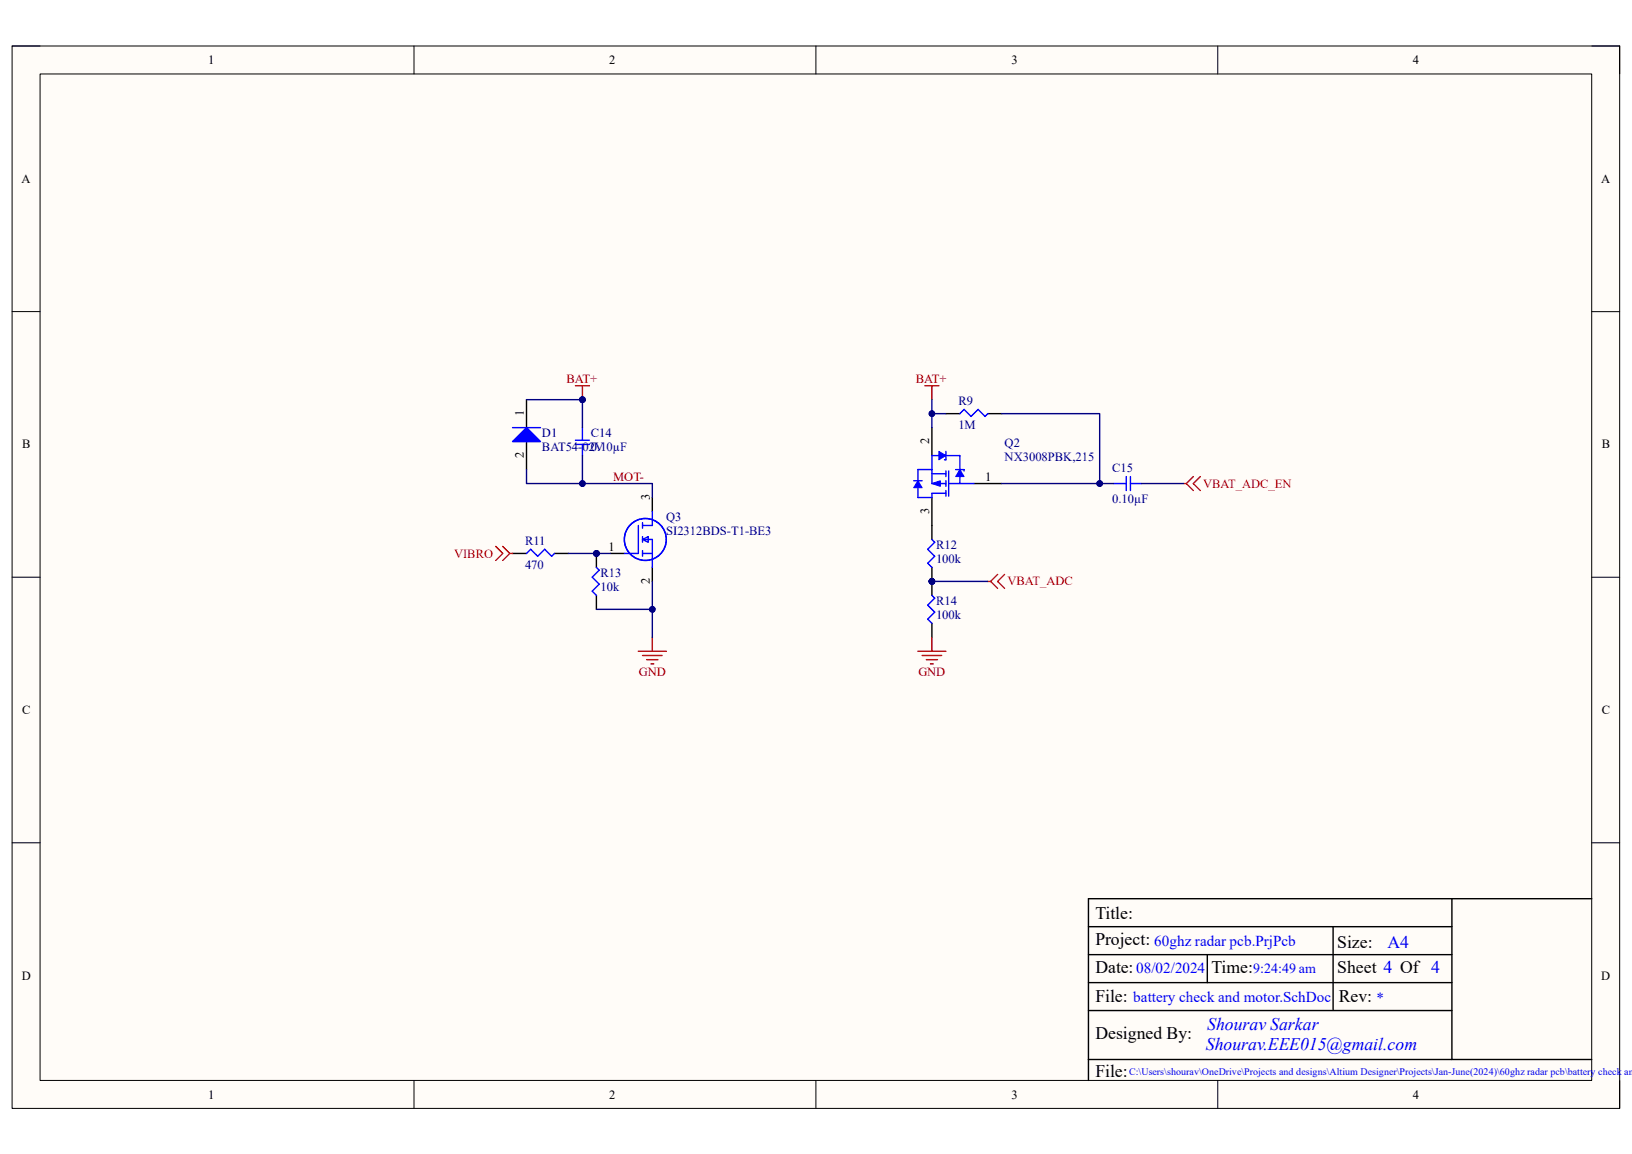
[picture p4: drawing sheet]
<svg xmlns="http://www.w3.org/2000/svg" width="297mm" height="210mm" viewBox="0 0 297 210" stroke-linecap="round" stroke-linejoin="round" font-family="sans-serif">
<path d="M2.2 8.4h292.6v193.3h-292.6z" fill-rule="evenodd" fill="#fffcf8"/>
<path d="M2.2 8.4h292.6v193.3h-292.6z" fill="none" stroke="#000" stroke-width=".18"/>
<path d="M7.3 13.5h282.4v183.1h-282.4z" fill-rule="evenodd" fill="#fffcf8"/>
<g fill="none" stroke="#000" stroke-width=".18">
<path d="M2.2 8.4h5.1M7.3 13.5h282.4v183.1h-282.4zM75.3 8.4v5.1M148.5 8.4v5.1M221.6 8.4v5.1M289.7 8.4h5.1v5.1M2.2 56.7h5.1M289.7 56.7h5.1M2.2 105h5.1M289.7 105.1h5.1M2.2 153.4h5.1M289.7 153.4h5.1"/>
<path d="M75.3 196.6v5.1M148.5 196.6v5.1M221.6 196.6v5.1M294.8 196.6v5.1"/>
</g>
<path d="M118.7 90.5v2.6M111.1 100.7h2.5M118.7 103.3v2.5M198.1 168.6h66.1M198.1 173.7h66.1M198.1 178.8h66.1M219.7 173.7v5.1M242.6 168.6v15.3M264.2 163.6v29.2M289.7 163.6h-91.6v33M198.1 183.9h66.1M198.1 192.8h91.6" fill="none" stroke="#000" stroke-width=".25"/>
<g fill="none" stroke="#00f" stroke-width=".25">
<path d="M106 77.8v2.3M104.7 80.9h2.6M104.7 80.1h2.6M106 80.9v2M116.2 95.6v5.1h-2.6M116.9 98.2h1.8v5.1M116.9 95.1v1M116.9 97.7v1M116.9 98.2l1.1-.5v1zM118.7 93.1v2.5h-1.8M116.9 100.7h1.8M116.9 100.2v1"/>
<circle cx="117.4" cy="98.2" r="3.8"/>
</g>
<path d="M116.2 118.5h5.1M116.9 119.3h3.6M118.7 116v2.5M117.7 120.1h2M118.5 120.8h.5" fill="none" stroke="#800000" stroke-width=".25"/>
<circle cx="108.5" cy="100.7" r=".51" fill="#000080"/>
<circle cx="108.5" cy="100.7" r=".51" fill="none" stroke="#000080" stroke-width=".18"/>
<path d="M108.5 100.7v2.6" fill="none" stroke="#000" stroke-width=".25"/>
<circle cx="108.5" cy="100.7" r=".51" fill="#000080"/>
<circle cx="108.5" cy="100.7" r=".51" fill="none" stroke="#000080" stroke-width=".18"/>
<path d="M169.6 77.8v5.1M169.6 90.5v5.1M177.2 88h5.1M93.3 100.7h2.5M100.9 100.7h2.6M108.5 108.4v2.5" fill="none" stroke="#000" stroke-width=".25"/>
<path d="M95.8 100.7l.8-.7 1.3 1.2 1.2-1.2 1.3 1.2 .5-.5M108.5 103.3l.6 .5-1.3 1.2 1.3 1.3-1.3 1.3 .7 .8" fill="none" stroke="#00f" stroke-width=".25"/>
<path d="M90.2 99.4l1.3 1.3-1.3 1.3M91.5 99.4l1.3 1.3M92.8 100.7l-1.3 1.3M92.8 100.7h.5" fill="none" stroke="#f00" stroke-width=".25"/>
<path d="M174.7 85.5l.8 1.2h-1.6z" fill="#00f"/>
<path d="M174.7 85.5l.8 1.2h-1.6z" fill="none" stroke="#00f" stroke-width=".18"/>
<path d="M173.9 85.5h1.6v.2" fill="none" stroke="#00f" stroke-width=".25"/>
<path d="M170.9 82.1l1.2 .8-1.2 .8z" fill="#00f"/>
<path d="M170.9 82.1l1.2 .8-1.2 .8z" fill="none" stroke="#00f" stroke-width=".18"/>
<path d="M167.1 87.5v-2h2.5v2.5h2.5M167.1 88.8v1.7h2.5v-.7h2.5M169.6 86.2h2.5M172.1 82.1v1.6h-.2M172.1 85.7v1M172.1 87.5v1M172.1 89.3v1M172.7 85.7v4.6M172.7 88h4.5" fill="none" stroke="#00f" stroke-width=".25"/>
<path d="M167.1 87.5l.7 1.3h-1.5z" fill="#00f"/>
<path d="M167.1 87.5l.7 1.3h-1.5z" fill="none" stroke="#00f" stroke-width=".18"/>
<path d="M166.3 87.5h1.5" fill="none" stroke="#00f" stroke-width=".25"/>
<path d="M169.6 88l1.5-.5v1z" fill="#00f"/>
<path d="M169.6 88l1.5-.5v1z" fill="none" stroke="#00f" stroke-width=".18"/>
<path d="M170.9 82.9h-1.3v2.6M172.1 82.9h2.6v2.6M174.7 86.7v1.3" fill="none" stroke="#00f" stroke-width=".25"/>
<circle cx="169.6" cy="105.8" r=".51" fill="#000080"/>
<circle cx="169.6" cy="105.8" r=".51" fill="none" stroke="#000080" stroke-width=".18"/>
<path d="M169.6 95.6v2.6M169.6 103.3v2.5" fill="none" stroke="#000" stroke-width=".25"/>
<circle cx="169.6" cy="105.8" r=".51" fill="#000080"/>
<circle cx="169.6" cy="105.8" r=".51" fill="none" stroke="#000080" stroke-width=".18"/>
<path d="M169.6 98.2l.5 .5-1.3 1.3 1.3 1.2-1.3 1.3 .8 .8" fill="none" stroke="#00f" stroke-width=".25"/>
<circle cx="169.6" cy="105.8" r=".51" fill="#000080"/>
<circle cx="169.6" cy="105.8" r=".51" fill="none" stroke="#000080" stroke-width=".18"/>
<path d="M169.6 105.8v2.6" fill="none" stroke="#000" stroke-width=".25"/>
<circle cx="169.6" cy="105.8" r=".51" fill="#000080"/>
<circle cx="169.6" cy="105.8" r=".51" fill="none" stroke="#000080" stroke-width=".18"/>
<path d="M172.1 75.3h2.6M179.8 75.3h2.5M169.6 113.4v2.6" fill="none" stroke="#000" stroke-width=".25"/>
<path d="M174.7 75.3l.8-.8 1.2 1.3 1.3-1.3 1.3 1.3 .5-.5M202.7 88h2.3M205 86.7v2.6M205.7 86.7v2.6M205.7 88h2.1M169.6 108.4l.5 .5-1.3 1.2 1.3 1.3-1.3 1.3 .8 .7" fill="none" stroke="#00f" stroke-width=".25"/>
<path d="M104.7 70.2h2.6M106 70.2v2.5M168.3 70.2h2.6M169.6 70.2v2.5M167.1 118.5h5M167.8 119.3h3.6M169.6 116v2.5M168.6 120.1h2M169.3 120.8h.6" fill="none" stroke="#800000" stroke-width=".25"/>
<path d="M215.4 88h.5M215.9 88l1.3 1.3M217.2 86.7l-1.3 1.3M218.5 86.7l-1.3 1.3 1.3 1.3M179.8 105.8h.5M180.3 105.8l1.3 1.3M181.6 104.5l-1.3 1.3M182.8 104.5l-1.2 1.3 1.2 1.3" fill="none" stroke="#f00" stroke-width=".25"/>
<circle cx="106" cy="72.7" r=".51" fill="#000080"/>
<circle cx="106" cy="72.7" r=".51" fill="none" stroke="#000080" stroke-width=".18"/>
<path d="M95.8 72.7v5.1M95.8 80.4v5.1" fill="none" stroke="#000" stroke-width=".25"/>
<path d="M93.3 80.4l2.5-2.6 2.6 2.6z" fill="#00f"/>
<path d="M93.3 77.8h5.1M93.3 80.4l2.5-2.6 2.6 2.6z" fill="none" stroke="#00f" stroke-width=".25"/>
<path d="M95.8 72.7h10.2" fill="none" stroke="#000080" stroke-width=".25"/>
<circle cx="106" cy="72.7" r=".51" fill="#000080"/>
<circle cx="106" cy="72.7" r=".51" fill="none" stroke="#000080" stroke-width=".18"/>
<path d="M106 72.7v5.1" fill="none" stroke="#000080" stroke-width=".25"/>
<circle cx="106" cy="72.7" r=".51" fill="#000080"/>
<circle cx="106" cy="72.7" r=".51" fill="none" stroke="#000080" stroke-width=".18"/>
<path d="M106 82.9v5.1" fill="none" stroke="#000080" stroke-width=".25"/>
<circle cx="106" cy="88" r=".51" fill="#000080"/>
<circle cx="106" cy="88" r=".51" fill="none" stroke="#000080" stroke-width=".18"/>
<path d="M108.5 100.7h2.6" fill="none" stroke="#000080" stroke-width=".25"/>
<circle cx="108.5" cy="100.7" r=".51" fill="#000080"/>
<circle cx="108.5" cy="100.7" r=".51" fill="none" stroke="#000080" stroke-width=".18"/>
<path d="M108.5 110.9h10.2" fill="none" stroke="#000080" stroke-width=".25"/>
<circle cx="118.7" cy="110.9" r=".51" fill="#000080"/>
<circle cx="118.7" cy="110.9" r=".51" fill="none" stroke="#000080" stroke-width=".18"/>
<path d="M103.5 100.7h5" fill="none" stroke="#000080" stroke-width=".25"/>
<circle cx="108.5" cy="100.7" r=".51" fill="#000080"/>
<circle cx="108.5" cy="100.7" r=".51" fill="none" stroke="#000080" stroke-width=".18"/>
<path d="M172.1 75.3h-2.5v2.5" fill="none" stroke="#000080" stroke-width=".25"/>
<circle cx="169.6" cy="75.3" r=".51" fill="#000080"/>
<circle cx="169.6" cy="75.3" r=".51" fill="none" stroke="#000080" stroke-width=".18"/>
<path d="M182.3 75.3h17.8v12.7h-17.8" fill="none" stroke="#000080" stroke-width=".25"/>
<circle cx="200.1" cy="88" r=".51" fill="#000080"/>
<circle cx="200.1" cy="88" r=".51" fill="none" stroke="#000080" stroke-width=".18"/>
<path d="M169.6 105.8h10.2" fill="none" stroke="#000080" stroke-width=".25"/>
<circle cx="169.6" cy="105.8" r=".51" fill="#000080"/>
<circle cx="169.6" cy="105.8" r=".51" fill="none" stroke="#000080" stroke-width=".18"/>
<path d="M200.1 88h2.6" fill="none" stroke="#000080" stroke-width=".25"/>
<circle cx="200.1" cy="88" r=".51" fill="#000080"/>
<circle cx="200.1" cy="88" r=".51" fill="none" stroke="#000080" stroke-width=".18"/>
<path d="M169.6 72.7v2.6" fill="none" stroke="#000080" stroke-width=".25"/>
<circle cx="169.6" cy="75.3" r=".51" fill="#000080"/>
<circle cx="169.6" cy="75.3" r=".51" fill="none" stroke="#000080" stroke-width=".18"/>
<path d="M95.8 85.5v2.5h22.9v2.5M207.8 88h7.6" fill="none" stroke="#000080" stroke-width=".25"/>
<circle cx="106" cy="88" r=".51" fill="#000080"/>
<circle cx="106" cy="88" r=".51" fill="none" stroke="#000080" stroke-width=".18"/>
<path d="M118.7 105.8v10.2" fill="none" stroke="#000080" stroke-width=".25"/>
<circle cx="118.7" cy="110.9" r=".51" fill="#000080"/>
<circle cx="118.7" cy="110.9" r=".51" fill="none" stroke="#000080" stroke-width=".18"/>
<g font-size="3.2">
<text x="199.3" y="167.2">Title:</text>
<text x="199.3" y="172">Project:</text>
<text x="243.4" y="172.5">Size:</text>
<text x="199.3" y="177.1">Date:</text>
<text x="220.5" y="177.1">Time:</text>
<text x="243.4" y="177.1">Sheet 4 Of 4</text>
<text x="199.3" y="182.4">File:</text>
<text x="243.6" y="182.4">Rev:</text>
<text x="199.3" y="189.1">Designed By:</text>
<text x="199.3" y="195.9">File:</text>
</g>
<g font-size="3.2" fill="#00f">
<text x="252.5" y="172.5">A4</text>
<text x="219.5" y="191.1">Shourav.EEE015@gmail.com</text>
<text x="219.7" y="187.5">Shourav Sarkar</text>
</g>
<g font-size="2.8" fill="#00f">
<text x="210.1" y="172.1">60ghz radar pcb.PrjPcb</text>
<text x="206.8" y="177.2">08/02/2024</text>
<text x="206.2" y="182.3">battery check and motor.SchDoc</text>
<text x="250.5" y="182.5">*</text>
</g>
<text font-size="2.5" fill="#00f" x="228.1" y="177">9:24:49 am</text>
<g font-size="2.3">
<text x="37.9" y="11.7">1</text>
<text x="110.9" y="11.7">2</text>
<text x="184.1" y="11.7">3</text>
<text x="257.1" y="11.7">4</text>
<text x="3.9" y="33.3">A</text>
<text x="291.4" y="33.3">A</text>
<text x="95.3" y="75.8" transform="rotate(-90 95.3 75.8)">1</text>
<text x="4" y="81.6">B</text>
<text x="95.3" y="83.4" transform="rotate(-90 95.3 83.4)">2</text>
<text x="169.1" y="80.9" transform="rotate(-90 169.1 80.9)">2</text>
<text x="291.5" y="81.6">B</text>
<text x="179.3" y="87.5">1</text>
<text x="118.2" y="91.1" transform="rotate(-90 118.2 91.1)">3</text>
<text x="169.1" y="93.5" transform="rotate(-90 169.1 93.5)">3</text>
<text x="110.7" y="100.2">1</text>
<text x="118.2" y="106.3" transform="rotate(-90 118.2 106.3)">2</text>
<text x="4" y="130">C</text>
<text x="291.5" y="130">C</text>
<text x="4" y="178.3">D</text>
<text x="291.4" y="178.3">D</text>
<text x="37.9" y="199.9">1</text>
<text x="110.9" y="199.9">2</text>
<text x="184.1" y="199.9">3</text>
<text x="257.1" y="199.9">4</text>
</g>
<g font-size="2.3" fill="#800000">
<text x="103.1" y="69.7">BAT+</text>
<text x="166.7" y="69.7">BAT+</text>
<text x="111.6" y="87.5">MOT-</text>
<text x="116.3" y="123.1">GND</text>
<text x="167.1" y="123.1">GND</text>
</g>
<g font-size="2.3" fill="#000080">
<text x="174.4" y="73.7">R9</text>
<text x="98.6" y="79.6">D1</text>
<text x="98.6" y="82.1">BAT54-02V</text>
<text x="107.5" y="79.6">C14</text>
<text x="107.5" y="82.1">0.10µF</text>
<text x="174.4" y="78.1">1M</text>
<text x="182.8" y="81.4">Q2</text>
<text x="182.8" y="83.9">NX3008PBK,215</text>
<text x="202.4" y="85.9">C15</text>
<text x="121.2" y="94.9">Q3</text>
<text x="202.4" y="91.6">0.10µF</text>
<text x="95.5" y="99.2">R11</text>
<text x="121.2" y="97.4">SI2312BDS-T1-BE3</text>
<text x="170.3" y="99.9">R12</text>
<text x="95.5" y="103.5">470</text>
<text x="109.3" y="105">R13</text>
<text x="109.3" y="107.6">10k</text>
<text x="170.3" y="102.5">100k</text>
<text x="170.3" y="110.1">R14</text>
<text x="170.3" y="112.6">100k</text>
</g>
<g font-size="2.3" fill="#f00">
<text x="218.9" y="88.8">VBAT_ADC_EN</text>
<text x="82.6" y="101.5">VIBRO</text>
<text x="183.3" y="106.6">VBAT_ADC</text>
</g>
<text font-size="1.8" fill="#00f" x="205.5" y="195.7">C:\Users\shourav\OneDrive\Projects and designs\Altium Designer\Projects\Jan-June(2024)\60ghz radar pcb\battery check and</text>
</svg>
